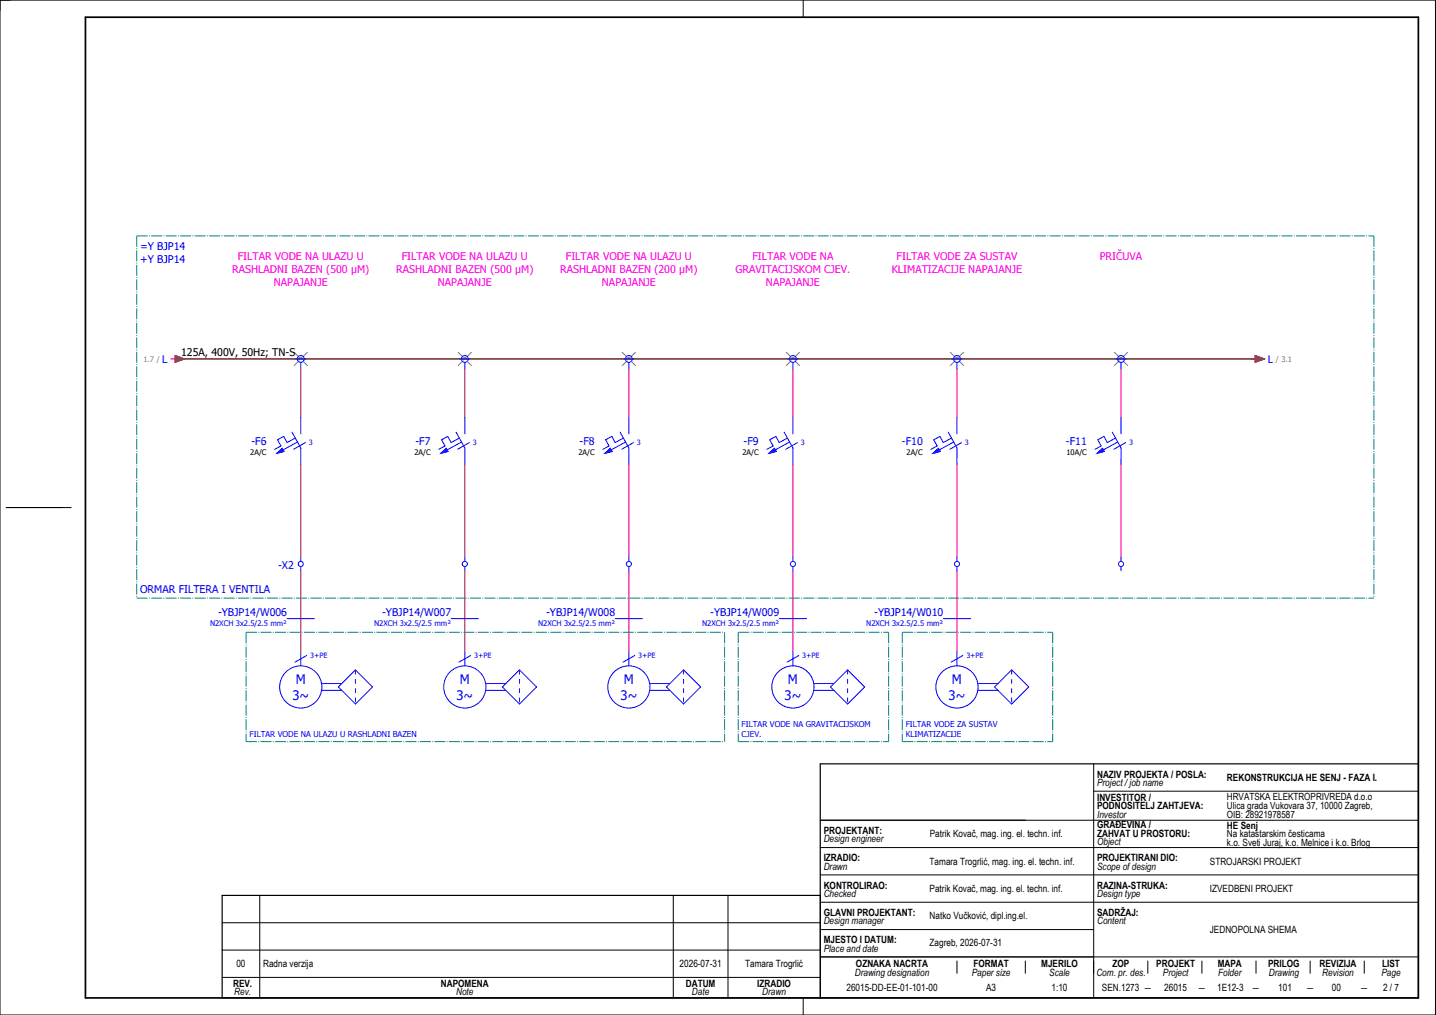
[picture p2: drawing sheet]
<svg xmlns="http://www.w3.org/2000/svg" width="420mm" height="297mm" viewBox="0 0 420 297" stroke-linecap="round" stroke-linejoin="round" font-family="sans-serif">
<g fill="none" stroke="#000" stroke-width=".29">
<path d="M0 0h420v297h-420zM235 0v5M1.8 148.5h19M320 231.5h95M320 223.5v68.5M415 223.5v68.5h-350M240 240h175M240 256h175M240 248h175M65 278h175M65 270h175M76 262v30"/>
<path d="M197 262v30M213 262v30M240 262v30M240 272h80M240 264h175M65 286h175M235 292v5M240 280h175M280 281.2v3.6M300 281.2v3.6M335.8 281.2v3.6M351.7 281.2v3.6"/>
<path d="M367.5 281.2v3.6M383.3 281.2v3.6M399.2 281.2v3.6"/>
</g>
<path d="M415 223.5h-175v68.5M240 262h-175v30" fill="none" stroke="#000" stroke-width=".35"/>
<path d="M25 5h390v287h-390z" fill="none" stroke="#000" stroke-width=".5"/>
<g fill="none" stroke="#f00" stroke-width=".29">
<path d="M50 105h1.3M51.3 104l2.7 1-2.7 1zM88 108v14.2M136 108v14.2M184 108v14.2M232 108v14.2M280 108v14.2M328 108v14.2M366 105h1.2M367.2 104l2.8 1-2.8 1zM88 135.9v27.1M136 135.9v27.1"/>
<path d="M184 135.9v27.1M232 135.9v27.1M280 135.9v27.1M328 135.9v27.1M88 167v23.7M136 167v23.7M184 167v23.7M232 167v23.7M280 167v23.7"/>
</g>
<path d="M52 105h316" fill="none" stroke="#7f3f3f" stroke-width=".5"/>
<g fill="none" stroke="#767676" stroke-width=".29" stroke-dasharray="2 2" stroke-linecap="butt">
<path d="M86 103l4 4M90 103l-4 4M134 103l4 4M138 103l-4 4M182 103l4 4M186 103l-4 4M230 103l4 4M234 103l-4 4M278 103l4 4M282 103l-4 4M326 103l4 4M330 103l-4 4"/>
<circle cx="88" cy="105" r=".5"/>
<circle cx="136" cy="105" r=".5"/>
<circle cx="184" cy="105" r=".5"/>
<circle cx="232" cy="105" r=".5"/>
<circle cx="280" cy="105" r=".5"/>
<circle cx="328" cy="105" r=".5"/>
</g>
<g fill="none" stroke="#00f" stroke-width=".29">
<path d="M86.5 105h3M88 106v2M134.5 105h3M136 106v2M182.5 105h3M184 106v2M230.5 105h3M232 106v2M278.5 105h3M280 106v2M326.5 105h3M328 106v2"/>
<path d="M81 132.6l1.6-1.4 .5 .9zM85.4 126.5l2.6 4.6v4.8M86.4 128.2l-2.4 1.3-1-1.8-1.8 1 1 1.8-1.8 1M87 129.4l-4.2 2.3M88 122.2v4.8M89.4 129.5l-3.5 2M129 132.6l1.6-1.4 .5 .9zM133.4 126.5l2.6 4.6v4.8M134.4 128.2l-2.4 1.3-1-1.8-1.8 1 1 1.8-1.8 1M135 129.4l-4.2 2.3M136 122.2v4.8M137.4 129.5l-3.5 2"/>
<path d="M177 132.6l1.6-1.4 .5 .9zM181.4 126.5l2.6 4.6v4.8M182.4 128.2l-2.4 1.3-1-1.8-1.8 1 1 1.8-1.8 1M183 129.4l-4.2 2.3M184 122.2v4.8M185.4 129.5l-3.5 2M225 132.6l1.6-1.4 .5 .9zM229.4 126.5l2.6 4.6v4.8M230.4 128.2l-2.4 1.3-1-1.8-1.8 1 1 1.8-1.8 1M231 129.4l-4.2 2.3M232 122.2v4.8M233.4 129.5l-3.5 2"/>
<path d="M273 132.6l1.6-1.4 .5 .9zM277.4 126.5l2.6 4.6v4.8M278.4 128.2l-2.4 1.3-1-1.8-1.8 1 1 1.8-1.8 1M279 129.4l-4.2 2.3M280 122.2v4.8M281.4 129.5l-3.5 2M321 132.6l1.6-1.4 .5 .9zM325.4 126.5l2.6 4.6v4.8M326.4 128.2l-2.4 1.3-1-1.8-1.8 1 1 1.8-1.8 1M327 129.4l-4.2 2.3M328 122.2v4.8M329.4 129.5l-3.5 2"/>
<path d="M88 163v1.3M88 165.8v1.2M136 163v1.3M136 165.8v1.2M184 163v1.3M184 165.8v1.2M232 163v1.3M232 165.8v1.2M280 163v1.3M280 165.8v1.2M328 163v1.3M328 165.8v1.2"/>
<path d="M84 181h8M88 190.7v4.2M89.7 191.8l-3.4 2M132 181h8M136 190.7v4.2M137.7 191.8l-3.4 2M180 181h8M184 190.7v4.2M185.7 191.8l-3.4 2M228 181h8M232 190.7v4.2M233.7 191.8l-3.4 2"/>
<path d="M276 181h8M280 190.7v4.2M281.7 191.8l-3.4 2M296 196l5 5-5 5-5-5zM94 200h6M94 202h6M99 201l5-5 5 5-5 5zM142 200h6M142 202h6M147 201l5-5 5 5-5 5zM190 200h6M190 202h6"/>
<path d="M195 201l5-5 5 5-5 5zM238 200h6M238 202h6M243 201l5-5 5 5-5 5zM286 200h6M286 202h6"/>
<circle cx="88" cy="105" r="1"/>
<circle cx="136" cy="105" r="1"/>
<circle cx="184" cy="105" r="1"/>
<circle cx="232" cy="105" r="1"/>
<circle cx="280" cy="105" r="1"/>
<circle cx="328" cy="105" r="1"/>
<circle cx="88" cy="165" r=".75"/>
<circle cx="136" cy="165" r=".75"/>
<circle cx="184" cy="165" r=".75"/>
<circle cx="232" cy="165" r=".75"/>
<circle cx="280" cy="165" r=".75"/>
<circle cx="328" cy="165" r=".75"/>
<circle cx="88" cy="201" r="6.2"/>
<circle cx="136" cy="201" r="6.2"/>
<circle cx="184" cy="201" r="6.2"/>
<circle cx="232" cy="201" r="6.2"/>
<circle cx="280" cy="201" r="6.2"/>
</g>
<path d="M104 196v10M152 196v10M200 196v10M248 196v10M296 196v10" fill="none" stroke="#00f" stroke-width=".29" stroke-dasharray="1.4 1.4" stroke-linecap="butt"/>
<g fill="#00f" stroke="#00f" stroke-width=".29">
<path d="M81 132.6l1.6-1.4 .5 .9z"/>
<path d="M129 132.6l1.6-1.4 .5 .9z"/>
<path d="M177 132.6l1.6-1.4 .5 .9z"/>
<path d="M225 132.6l1.6-1.4 .5 .9z"/>
<path d="M273 132.6l1.6-1.4 .5 .9z"/>
<path d="M321 132.6l1.6-1.4 .5 .9z"/>
</g>
<g fill="none" stroke="#007f7f" stroke-width=".29" stroke-dasharray="3.2 .4 .3 .4" stroke-linecap="butt">
<path d="M40 69h362M40 69v106M402 69v106M40 175h362M72 185h140M72 185v32M212 185v32M216 185h44M216 185v32M260 185v32M264 185h44M264 185v32"/>
<path d="M308 185v32M72 217h140M216 217h44M264 217h44"/>
</g>
<g fill="#f00" stroke="#f00" stroke-width=".29">
<path d="M367.2 104l2.8 1-2.8 1z"/>
<path d="M51.3 104l2.7 1-2.7 1z"/>
</g>
<g font-size="3.8" fill="#00f">
<text x="86.5" y="200.2">M</text>
<text x="134.5" y="200.2">M</text>
<text x="182.5" y="200.2">M</text>
<text x="230.5" y="200.2">M</text>
<text x="278.5" y="200.2">M</text>
<text x="85.6" y="204.9">3~</text>
<text x="133.6" y="204.9">3~</text>
<text x="181.6" y="204.9">3~</text>
<text x="229.6" y="204.9">3~</text>
<text x="277.6" y="204.9">3~</text>
</g>
<g font-size="3.1" fill="#00f">
<text x="41" y="73.1">=Y BJP14</text>
<text x="41" y="76.9">+Y BJP14</text>
<text x="47.5" y="106.3">L</text>
<text x="371" y="106.3">L</text>
<text x="73.6" y="130.3">-F6</text>
<text x="121.6" y="130.3">-F7</text>
<text x="169.6" y="130.3">-F8</text>
<text x="217.6" y="130.3">-F9</text>
<text x="263.9" y="130.3">-F10</text>
<text x="311.9" y="130.3">-F11</text>
<text x="81.4" y="166.4">-X2</text>
<text x="41" y="173.4">ORMAR FILTERA I VENTILA</text>
<text x="63.8" y="180.4">-YBJP14/W006</text>
<text x="111.8" y="180.4">-YBJP14/W007</text>
<text x="159.8" y="180.4">-YBJP14/W008</text>
<text x="207.8" y="180.4">-YBJP14/W009</text>
<text x="255.8" y="180.4">-YBJP14/W010</text>
</g>
<g font-size="3.1" fill="#f0f">
<text x="69.5" y="76.1">FILTAR VODE NA ULAZU U</text>
<text x="117.5" y="76.1">FILTAR VODE NA ULAZU U</text>
<text x="165.5" y="76.1">FILTAR VODE NA ULAZU U</text>
<text x="220.1" y="76.1">FILTAR VODE NA</text>
<text x="262.3" y="76.1">FILTAR VODE ZA SUSTAV</text>
<text x="321.8" y="76.1">PRIČUVA</text>
<text x="67.9" y="79.9">RASHLADNI BAZEN (500 μM)</text>
<text x="80.1" y="83.6">NAPAJANJE</text>
<text x="115.9" y="79.9">RASHLADNI BAZEN (500 μM)</text>
<text x="128.1" y="83.6">NAPAJANJE</text>
<text x="163.9" y="79.9">RASHLADNI BAZEN (200 μM)</text>
<text x="176.1" y="83.6">NAPAJANJE</text>
<text x="215.2" y="79.9">GRAVITACIJSKOM CJEV.</text>
<text x="224.1" y="83.6">NAPAJANJE</text>
<text x="260.9" y="79.9">KLIMATIZACIJE NAPAJANJE</text>
</g>
<text font-size="3.1" x="53" y="104">125A, 400V, 50Hz; TN-S</text>
<g font-size="2.9">
<text x="321" y="227.5">NAZIV PROJEKTA / POSLA:</text>
<text x="321" y="230">Project / job name</text>
<text x="359" y="228.6">REKONSTRUKCIJA HE SENJ - FAZA I.</text>
<text x="321" y="234.3">INVESTITOR /</text>
<text x="321" y="236.8">PODNOSITELJ ZAHTJEVA:</text>
<text x="321" y="239.3">Investor</text>
<text x="359" y="234.2">HRVATSKA ELEKTROPRIVREDA d.o.o</text>
<text x="359" y="236.8">Ulica grada Vukovara 37, 10000 Zagreb,</text>
<text x="359" y="239.5">OIB: 28921978587</text>
<text x="241" y="244">PROJEKTANT:</text>
<text x="272" y="245">Patrik Kovač, mag. ing. el. techn. inf.</text>
<text x="321" y="242.3">GRAĐEVINA /</text>
<text x="321" y="244.8">ZAHVAT U PROSTORU:</text>
<text x="359" y="242.6">HE Senj</text>
<text x="359" y="245.1">Na katastarskim česticama</text>
<text x="241" y="246.5">Design engineer</text>
<text x="321" y="247.3">Object</text>
<text x="359" y="247.5">k.o. Sveti Juraj, k.o. Melnice i k.o. Brlog</text>
<text x="241" y="252">IZRADIO:</text>
<text x="241" y="254.5">Drawn</text>
<text x="272" y="253">Tamara Trogrlić, mag. ing. el. techn. inf.</text>
<text x="321" y="252">PROJEKTIRANI DIO:</text>
<text x="321" y="254.5">Scope of design</text>
<text x="354" y="253.1">STROJARSKI PROJEKT</text>
<text x="241" y="260">KONTROLIRAO:</text>
<text x="241" y="262.5">Checked</text>
<text x="272" y="261">Patrik Kovač, mag. ing. el. techn. inf.</text>
<text x="321" y="260">RAZINA-STRUKA:</text>
<text x="321" y="262.5">Design type</text>
<text x="354" y="261">IZVEDBENI PROJEKT</text>
<text x="241" y="268">GLAVNI PROJEKTANT:</text>
<text x="272" y="269">Natko Vučković, dipl.ing.el.</text>
<text x="321" y="268">SADRŽAJ:</text>
<text x="241" y="270.5">Design manager</text>
<text x="321" y="270.5">Content</text>
<text x="354" y="273.1">JEDNOPOLNA SHEMA</text>
<text x="241" y="278.5">Place and date</text>
<text x="241" y="276">MJESTO I DATUM:</text>
<text x="272" y="276.8">Zagreb, 2026-07-31</text>
<text x="69.2" y="283">00</text>
<text x="77" y="283">Radna verzija</text>
<text x="198.9" y="283">2026-07-31</text>
<text x="218" y="283">Tamara Trogrlić</text>
<text x="250.1" y="285.6">Drawing designation</text>
<text x="250.4" y="283.1">OZNAKA NACRTA</text>
<text x="284.3" y="285.6">Paper size</text>
<text x="284.9" y="283.1">FORMAT</text>
<text x="304.7" y="283.1">MJERILO</text>
<text x="307" y="285.6">Scale</text>
<text x="320.8" y="285.6">Com. pr. des.</text>
<text x="325.5" y="283.1">ZOP</text>
<text x="338.3" y="283.1">PROJEKT</text>
<text x="340.3" y="285.6">Project</text>
<text x="356.3" y="283.1">MAPA</text>
<text x="356.4" y="285.6">Folder</text>
<text x="371.1" y="283.1">PRILOG</text>
<text x="371.3" y="285.6">Drawing</text>
<text x="386.1" y="283.1">REVIZIJA</text>
<text x="386.9" y="285.6">Revision</text>
<text x="404.2" y="285.6">Page</text>
<text x="404.4" y="283.1">LIST</text>
<text x="68.2" y="288.8">REV.</text>
<text x="68.5" y="291.3">Rev.</text>
<text x="129" y="288.8">NAPOMENA</text>
<text x="133.5" y="291.3">Note</text>
<text x="200.7" y="288.8">DATUM</text>
<text x="202.5" y="291.3">Date</text>
<text x="221.6" y="288.8">IZRADIO</text>
<text x="223" y="291.3">Drawn</text>
<text x="247.7" y="290">26015-DD-EE-01-101-00</text>
<text x="288.5" y="290.1">A3</text>
<text x="307.7" y="290">1:10</text>
<text x="322.4" y="290">SEN.1273 ―</text>
<text x="340.7" y="290">26015</text>
<text x="350.5" y="290.1">―</text>
<text x="356.1" y="290">1E12-3</text>
<text x="366.3" y="290.1">―</text>
<text x="374" y="290">101</text>
<text x="382.1" y="290.1">―</text>
<text x="389.7" y="290">00</text>
<text x="398" y="290.1">―</text>
<text x="404.7" y="290.1">2 / 7</text>
</g>
<g font-size="2.4" fill="#00f">
<text x="73" y="215.6">FILTAR VODE NA ULAZU U RASHLADNI BAZEN</text>
<text x="217" y="212.7">FILTAR VODE NA GRAVITACIJSKOM</text>
<text x="217" y="215.6">CJEV.</text>
<text x="265" y="212.7">FILTAR VODE ZA SUSTAV</text>
<text x="265" y="215.6">KLIMATIZACIJE</text>
</g>
<g font-size="2.2" fill="#7ca552">
<text x="42" y="105.9">1.7 /</text>
<text x="373.3" y="105.9">/ 3.1</text>
</g>
<g font-size="2.2">
<text x="73.2" y="133.2">2A/C</text>
<text x="121.2" y="133.2">2A/C</text>
<text x="169.2" y="133.2">2A/C</text>
<text x="217.2" y="133.2">2A/C</text>
<text x="265.2" y="133.2">2A/C</text>
<text x="312" y="133.2">10A/C</text>
</g>
<g font-size="2.2" fill="#00f">
<text x="61.5" y="183.3">N2XCH 3x2.5/2.5 mm²</text>
<text x="109.5" y="183.3">N2XCH 3x2.5/2.5 mm²</text>
<text x="157.5" y="183.3">N2XCH 3x2.5/2.5 mm²</text>
<text x="205.5" y="183.3">N2XCH 3x2.5/2.5 mm²</text>
<text x="253.5" y="183.3">N2XCH 3x2.5/2.5 mm²</text>
</g>
<g font-size="2.1" fill="#00f">
<text x="90.3" y="130.3">3</text>
<text x="138.3" y="130.3">3</text>
<text x="186.3" y="130.3">3</text>
<text x="234.3" y="130.3">3</text>
<text x="282.3" y="130.3">3</text>
<text x="330.3" y="130.3">3</text>
<text x="90.7" y="192.7">3+PE</text>
<text x="138.7" y="192.7">3+PE</text>
<text x="186.7" y="192.7">3+PE</text>
<text x="234.7" y="192.7">3+PE</text>
<text x="282.7" y="192.7">3+PE</text>
</g>
</svg>
